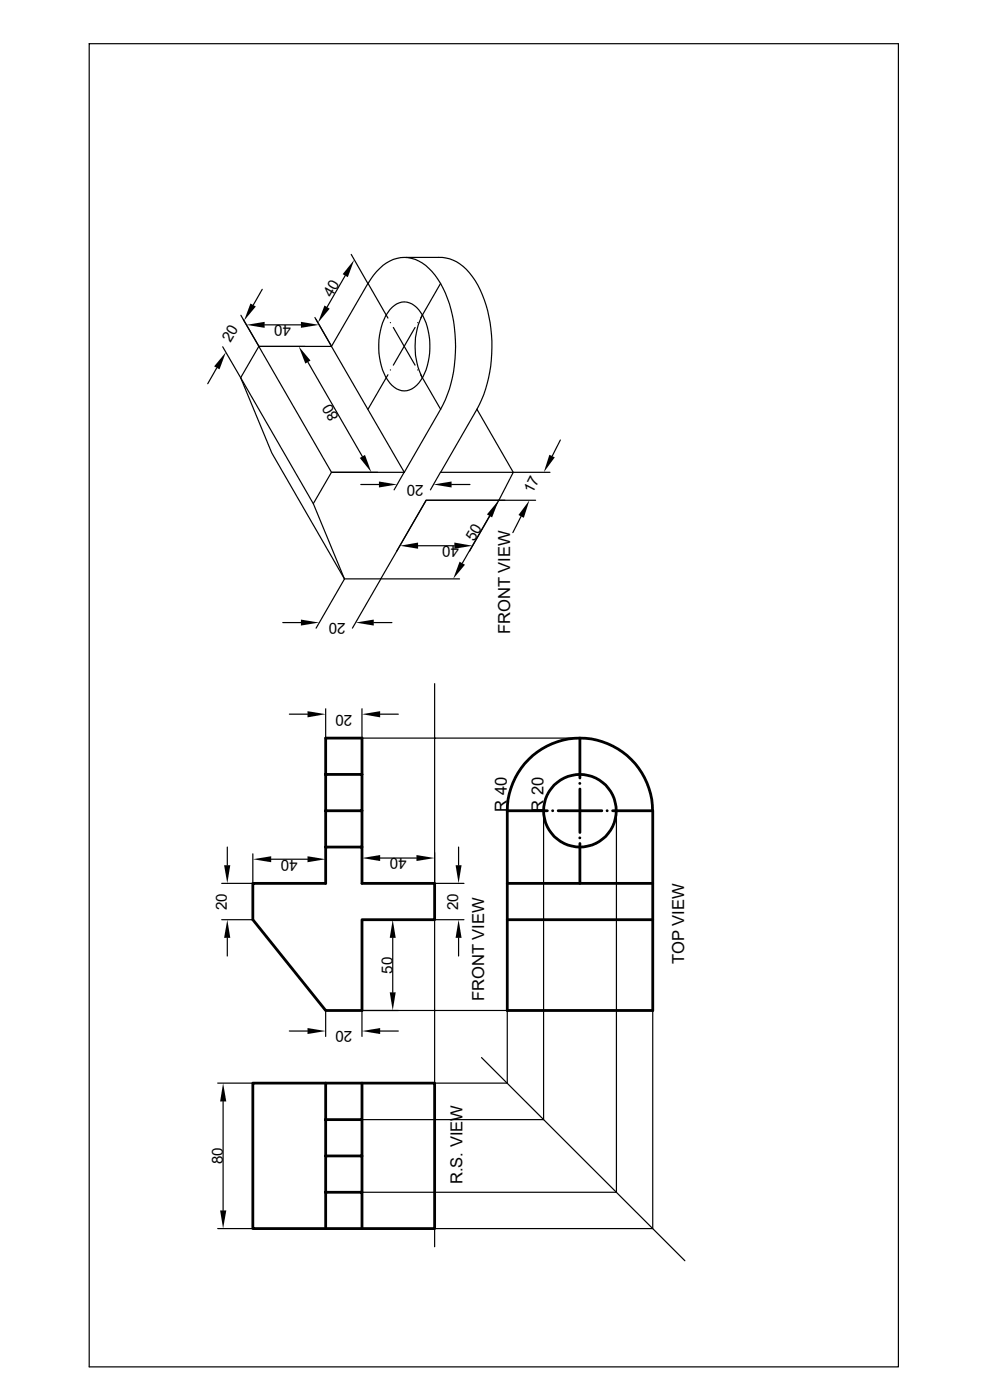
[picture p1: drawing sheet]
<svg xmlns="http://www.w3.org/2000/svg" width="210mm" height="297mm" viewBox="0 0 210 297" stroke-linecap="round" stroke-linejoin="round" font-family="sans-serif">
<g fill="none" stroke="#000" stroke-width=".25">
<path d="M18.9 9.3h171.7v280.7h-171.7zM30.1 25.7h145.7v249.6h-145.7zM127.8 25.7v119.4h47M134.5 25.7v119.4M141.2 25.7v119.4M148 25.7v119.4M154.6 25.7v119.4M161.4 25.7v119.4M162.1 25.7v59.7M174.1 25.7v59.7M73.2 58.5l-3.8 6.7M74.5 54l3.5 6.1"/>
<path d="M86.1 54.6h7a8.4 8.4 0 0 1 7.1 4.1 26.6 26.6 0 0 1 4 17.7 26.8 26.8 0 0 1-3 10.4M46 78.1l-1.9 3.3M47.2 73.6l3.9 6.5 6.6 16 15.4 26.7M51.1 66.9l3.8 6.5M54.9 73.5l-3.8 6.6 15.4 26.7M54.9 73.5h9.8M55.6 61.4l-1.9 3.3M56.1 68.9h7.7M65.3 76.8l11.6 20.1M66.8 67.4l3.5 6M78.1 60.2a9.8 9.8 0 0 1 6.9-5.5 8.1 8.1 0 0 1 7.3 3.7 26.3 26.3 0 0 1 4.2 17.8 25.6 25.6 0 0 1-3 10.6M82.3 67.5l-4.2-7.4-7.8 13.4"/>
<path d="M82.3 79.5l-4.2 7.3M82.8 78.5h.1M82.8 68.5h.1M83.1 65.2a3.6 3.6 0 0 1 5.8 .5 14.2 14.2 0 0 1 .8 14.3 4.7 4.7 0 0 1-4.5 2.9 6 6 0 0 1-4-4.4 14.3 14.3 0 0 1 1.5-12.8zM83.4 69.5l4.7 8M88.1 69.5l-4.7 8M88.6 68.5h.1M88.6 78.5h.1M89.2 79.5l4.3 7.3M89.6 66.8a15.1 15.1 0 0 0 0 13.4M93.5 60.1l-4.3 7.4M93.5 86.8l-7.7 13.4"/>
<path d="M101.2 86.8l7.7 13.4M101.2 86.8l-7.7 13.4M118.9 93.3l-1.8 3.5M148 85.4h26.8M70.3 100.2l-15.4-26.7h15.4l15.5 26.7M70.4 100.2h9.7M76.5 102.8h3.9M85.7 100.2l-2.1 3.7M85.8 100.2h-15.5l-3.8 6.6 6.6 16M88.7 115.8h7.7M90.4 106.1l-6.2 10.8M93.4 100.2l-2.1 3.7"/>
<path d="M93.5 100.2h15.4l-3.1 5.9h-15.4l-9.6 16.7h-7.7M95.8 102.8h3.9M103.8 109.5l-5.7 10M105.8 106.1l-6.2 10.8M108.9 100.2h7.8M110.5 109.6l-1.7 3.4M113.6 106.1h-23.2M161.4 115.3h13.4M167.7 115.3v29.9M60 132.1h3.8M73.1 122.9l-6 10.4M79.3 132.1h3.8"/>
<path d="M80.8 122.9l-6 10.4M80.8 122.8h16.7M161.4 121.8h13.4M163.7 132.8h7.5l-1.4 8.5h-4.2zM61.4 151.5h3.8M69.1 150.4v6.1M76.8 156.6h46.2M76.8 150.4v6.1M80.6 151.5h3.9M92.2 145v119.5M48.2 179.7v3.9M97.3 179.7v3.9"/>
<path d="M115.3 172v65.5h-38.5M130.8 172v80.9h-54M47 195.1h6.6M47 187.4h6.6M48.2 199v3.8M53.6 181.1v6.3M57.5 182.3h7.7M69.1 181.1v6.3M76.8 180.9v6.5M76.8 195.1h7.7M80.6 182h7.7M83.3 199v11.5"/>
<path d="M92.2 195.1h6.2M92.2 187.4h6.2M97.3 199v3.8M61.4 218.7h3.8M69.1 214.4v5.5M76.8 214.4h30.8v15.4h-15.4M76.8 214.4v5.5M80.6 218.7h3.9M138.5 214.4v46.2h-46.3M46.2 229.8h7.4M47.3 233.7v23.1M102.2 224.4l43.1 43.1"/>
<path d="M46.2 260.6h7.4"/>
<circle cx="167.8" cy="121.8" r="4.7"/>
<circle cx="167.8" cy="121.6" r="2.97"/>
</g>
<g fill="none" stroke="#000" stroke-width=".59">
<path d="M69.1 156.6h7.7v30.8h15.4v7.7h-15.4v19.3h-7.7l-15.5-19.3v-7.7h15.5zM123 156.6v8.5M69.1 172h7.7M69.1 179.7h7.7M69.1 164.3h7.7M107.6 172h8.5M107.6 172a15.4 15.4 0 0 1 15.4-15.4 15.4 15.4 0 0 1 15.4 15.4M117.2 172h.1M118.4 172h9.3M123 177.8h.1M123 166.2h.1M123 167.4v9.2"/>
<path d="M123 178.9v8.5M128.8 172h.1M130 172h8.5v42.4h-30.9v-42.4M107.6 195.1h30.9M107.6 187.4h30.9M53.6 229.8h38.6v30.8h-38.6zM69.1 229.8v30.8M69.1 237.5h7.7M76.8 229.8v30.8M69.1 252.9h7.7M69.1 245.2h7.7"/>
<circle cx="123" cy="172" r="7.7"/>
</g>
<g fill="#000">
<path d="M75.1 55.1l-1.3 3.7-1.1-.6zM47.9 74.7l-1.3 3.7-1.2-.7zM53.1 64.4l1.2 .6-2.5 3zM52.3 68.9l3.8-.6v1.3zM63.8 68.3l3.9 .6-3.9 .7zM63.4 73.5l2.5 3-1.1 .6zM68.8 64.8l1.1 .7-2.5 3zM76.3 97.2l1.1-.7 1.4 3.7zM116.5 96.5l1.2 .5-2.3 3.2zM80.4 102.2l3.8 .6-3.8 .6zM84.8 115.8l3.9-.7v1.3zM91.9 102.8l3.9-.6v1.2z"/>
<path d="M96.4 115.1l3.8 .7-3.8 .6zM97.5 119.2l1.1 .6-2.5 3zM105.8 106.1l-1.4 3.7-1.1-.7zM112.3 106.1l-1.2 3.8-1.1-.6zM63.8 131.4l3.9 .7-3.9 .6zM75.4 132.1l3.9-.7v1.3zM65.2 150.9l3.9 .6-3.9 .7zM76.8 151.5l3.8-.6v1.3zM48.2 195.1l.7 3.9h-1.4zM47.5 183.6h1.4l-.7 3.8zM53.6 182.3l3.9-.6v1.2zM65.2 181.7l3.9 .6-3.9 .6z"/>
<path d="M76.8 182l3.8-.6v1.3zM83.3 195.1l.6 3.9h-1.2zM88.3 181.4l3.9 .6-3.9 .7zM96.6 183.6h1.3l-.6 3.8zM97.3 195.1l.6 3.9h-1.3zM65.2 218.1l3.9 .6-3.9 .7zM76.8 218.7l3.8-.6v1.3zM82.7 210.5h1.2l-.6 3.9zM47.3 229.8l.7 3.9h-1.3zM46.7 256.8h1.3l-.7 3.8z"/>
</g>
<g fill="#fff" stroke="#fff" stroke-width=".34">
<path d="M27.7 19h152.3v21.9h-152.3z"/>
<path d="M122.2 38.1h58.9v110h-58.9z"/>
<path d="M165.5 143.2h13.1v135.9h-13.1z"/>
<path d="M27.6 269.9h142.9v12.1h-142.9z"/>
<path d="M26.2 38.5h7.8v232.7h-7.8z"/>
</g>
<g font-size="3.5">
<text x="108.2" y="134.5" transform="rotate(-90 108.2 134.5)">FRONT VIEW</text>
<text x="107.5" y="172.3" transform="rotate(-90 107.5 172.3)">R 40</text>
<text x="115.3" y="172.3" transform="rotate(-90 115.3 172.3)">R 20</text>
<text x="145.1" y="204.6" transform="rotate(-90 145.1 204.6)">TOP VIEW</text>
<text x="102.7" y="212.4" transform="rotate(-90 102.7 212.4)">FRONT VIEW</text>
<text x="98.1" y="251.2" transform="rotate(-90 98.1 251.2)">R.S. VIEW</text>
</g>
<g font-size="3.2">
<text x="70.4" y="63.3" transform="rotate(-60 70.4 63.3)">40</text>
<text x="61.7" y="69" transform="rotate(180 61.7 69)">40</text>
<text x="48.9" y="72.9" transform="rotate(-60 48.9 72.9)">20</text>
<text x="71.9" y="88.4" transform="rotate(-120 71.9 88.4)">80</text>
<text x="89.9" y="102.9" transform="rotate(180 89.9 102.9)">20</text>
<text x="112.9" y="104.8" transform="rotate(-63 112.9 104.8)">17</text>
<text x="97.4" y="115.8" transform="rotate(180 97.4 115.8)">40</text>
<text x="100.6" y="115" transform="rotate(-60 100.6 115)">50</text>
<text x="73.3" y="132.2" transform="rotate(180 73.3 132.2)">20</text>
<text x="74.7" y="151.6" transform="rotate(180 74.7 151.6)">20</text>
<text x="63.1" y="182.4" transform="rotate(180 63.1 182.4)">40</text>
<text x="86.2" y="182.1" transform="rotate(180 86.2 182.1)">40</text>
<text x="48.1" y="193" transform="rotate(-90 48.1 193)">20</text>
<text x="97.2" y="193" transform="rotate(-90 97.2 193)">20</text>
<text x="83.2" y="206.5" transform="rotate(-90 83.2 206.5)">50</text>
<text x="74.7" y="218.8" transform="rotate(180 74.7 218.8)">20</text>
<text x="47.3" y="247" transform="rotate(-90 47.3 247)">80</text>
</g>
</svg>
